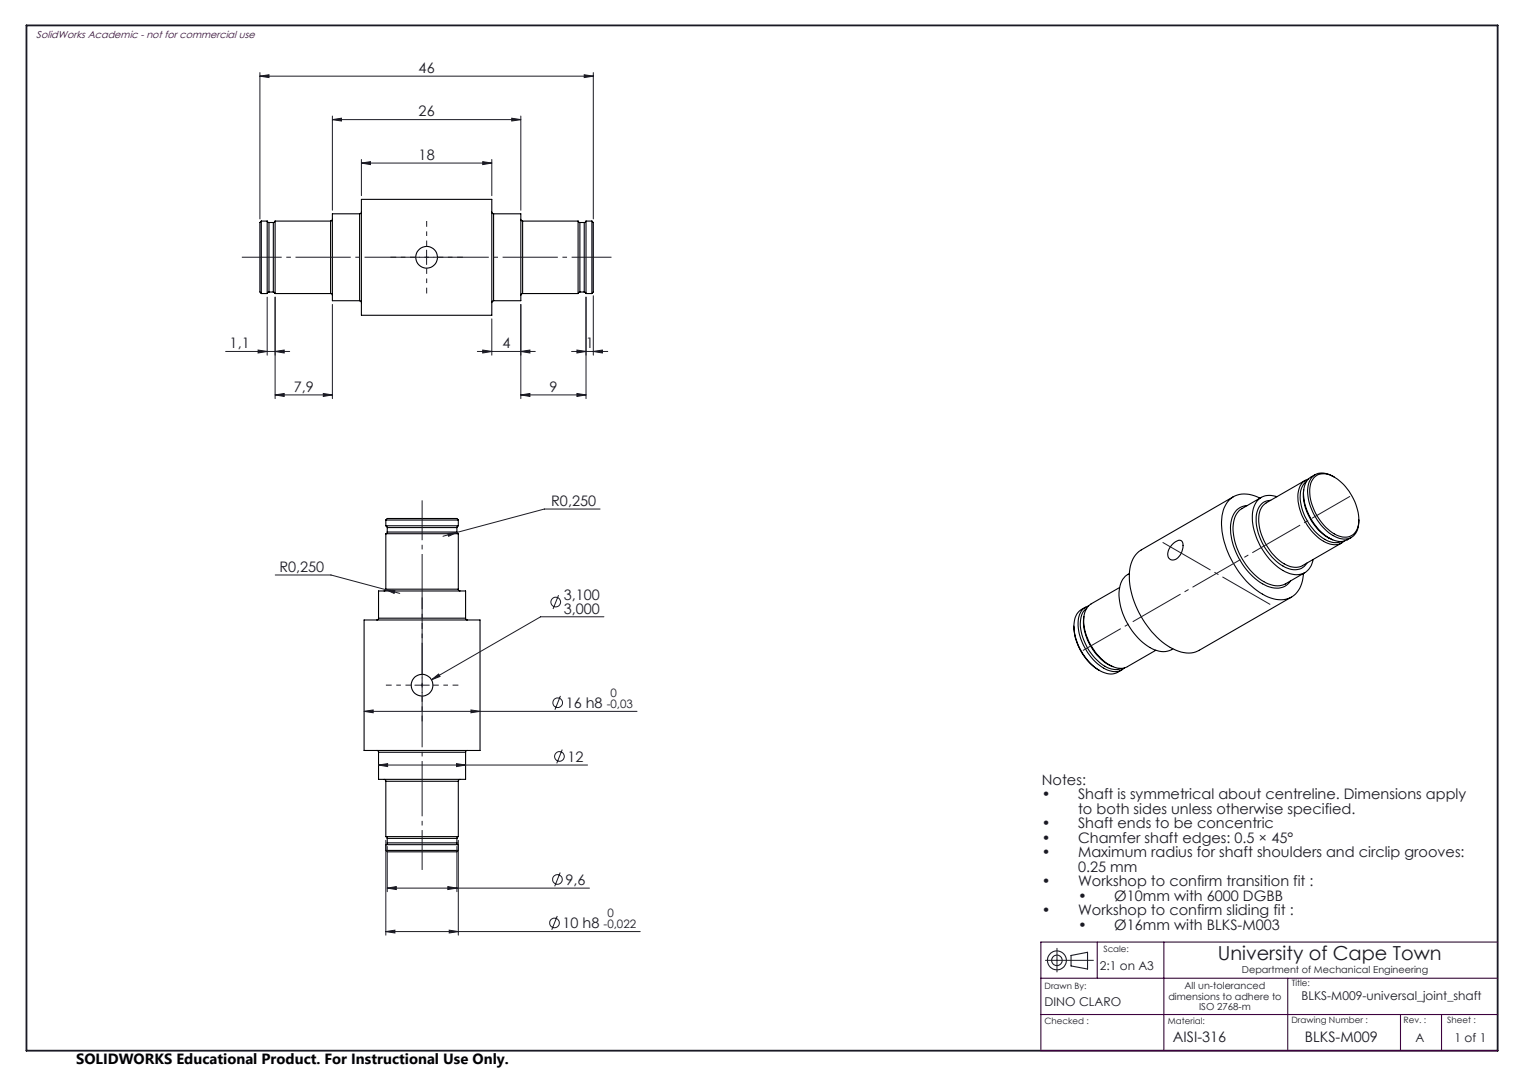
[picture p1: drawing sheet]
<svg xmlns="http://www.w3.org/2000/svg" width="420mm" height="297mm" viewBox="0 0 420 297" stroke-linecap="round" stroke-linejoin="round" font-family="sans-serif">
<g fill="none" stroke="#000" stroke-width=".3">
<path d="M99.2 59h-7.5v24h7.5M99.2 59v24M99.7 58.5l-.1 .4-.4 .1M99.7 55h36v32h-36zM135.7 58.5l.2 .4 .3 .1M136.2 59h7.5v24h-7.5M136.2 59v24M72.1 61v20M72.1 61a2.2 2.2 0 0 0-.4 2.1v17.5l.4 .4M72.1 61h1.6M73.7 61l.5 .4M73.7 61v20"/>
<path d="M74.2 61.4v19.2M74.2 61.4h1.2M75.4 61.4v19.2M75.9 61l-.5 .4M75.9 61v20M75.9 61h15.3M91.2 61v20M91.7 60.5l-.1 .4-.4 .1M143.7 60.5l.2 .4 .3 .1M144.2 61v20M144.2 61h15.3M159.5 61l.5 .4"/>
<path d="M159.5 61v20M160 61.4v19.2M160 61.4h1.2M161.2 61.4v19.2M161.7 61l-.5 .4M161.7 61v20M161.7 61h1.6M163.3 61v20M163.3 61l.4 .4v17.5a2.32 2.32 0 0 1-.4 2.1M72.1 81h1.6M74.2 80.6l-.5 .4M74.2 80.6h1.2"/>
<path d="M75.4 80.6l.5 .4M75.9 81h15.3M91.2 81l.4 .2 .1 .3M99.2 83l.5 .5M136.2 83l-.5 .5M144.2 81l-.3 .2-.2 .3M144.2 81h15.3M160 80.6l-.5 .4M160 80.6h1.2M161.2 80.6l.5 .4M161.7 81h1.6M340.4 137.1l-25.5 14.7a8 8 0 0 0-3.3 7.8 24.7 24.7 0 0 0 12.1 19.5 7.5 7.5 0 0 0 7.2 .4l25.5-14.7"/>
<path d="M344.1 139.6a4.8 4.8 0 0 0-4.4 4.6 18.8 18.8 0 0 0 7.4 16.1 7 7 0 0 0 7.8 1.3l1.2-1.3M347.7 137.5a6.9 6.9 0 0 0-8.9 .9 11.3 11.3 0 0 0-1.4 9.2 24.4 24.4 0 0 0 12.5 17.2 6.4 6.4 0 0 0 8.8-2.4l.7-2.1 .3-2M348.1 137.3l-5.3 3.1a6 6 0 0 0-2.5 5.8 18.5 18.5 0 0 0 9.7 15 5.2 5.2 0 0 0 4.8-.1l5.2-3M350.7 138.1a4.1 4.1 0 0 0-4 4 15.6 15.6 0 0 0 8.6 14.7 4 4 0 0 0 5.3-1.4M352.4 137.1a4.6 4.6 0 0 0-6.7 3.9 17.7 17.7 0 0 0 9.7 17.1 4.7 4.7 0 0 0 7-3.7M359.8 135.1a14.3 14.3 0 0 0 8 13.9M360.2 132.6l-10.8 6.2a5.5 5.5 0 0 0-2 5.8 15.4 15.4 0 0 0 8.2 11.6 4.4 4.4 0 0 0 3.8-.1l10.8-6.2M360.6 132.9a6 6 0 0 0-1.5 6.5 14.4 14.4 0 0 0 7.6 10l1.7 .4 1.8-.3M361.1 132.2a4.5 4.5 0 0 0-3 4.8 15.6 15.6 0 0 0 7.7 12.7 4.4 4.4 0 0 0 5.1-.4M362.5 131.9a4.4 4.4 0 0 1 6 0 14.5 14.5 0 0 1 6.4 13 3.9 3.9 0 0 1-6.1 2.8 14.2 14.2 0 0 1-7.2-13.8zM362.9 131a5.3 5.3 0 0 0-3.1 6.5 15.1 15.1 0 0 0 8.1 11.6 4.7 4.7 0 0 0 5-.8M368.2 131.7a4.4 4.4 0 0 0-6.7 .8 11.3 11.3 0 0 0 1.6 10.3 11 11 0 0 0 7.7 6 3.8 3.8 0 0 0 4.1-3.9l.1-1.5"/>
<path d="M106.5 145.1l.4 .5M106.5 145.1h20M106.5 143.5h20M106.5 143.5a2.06 2.06 0 0 1 2-.4h16.1a1.73 1.73 0 0 1 1.9 .4M106.5 147.3h20M106.5 143.5v1.6M106.5 147.3v15.3M106.9 146.9l-.4 .4M106.9 145.6h19.2M106.9 146.9h19.2M106.9 145.6v1.3M126.1 146.9l.4 .4"/>
<path d="M126.1 145.6v1.3M126.5 145.1l-.4 .5M126.5 143.5v1.6M126.5 147.3v15.3M311.6 158.3a5.9 5.9 0 0 0-2.8 6.1 18.5 18.5 0 0 0 9.8 14.9 5.2 5.2 0 0 0 5-.2M323.4 150.4a2.48 2.48 0 0 1 2.6-1.1 3.6 3.6 0 0 1-.7 4.3 1.68 1.68 0 0 1-2.3 .8 1.68 1.68 0 0 1-.6-2.4zM100.5 171.1h32v36h-32zM104.5 170.6l-.1 .3-.4 .2M104.5 170.6v-7.5h24v7.5M104.5 170.6h24M106.5 162.6l-.2 .5h-.3M106.5 162.6h20"/>
<path d="M126.5 162.6l.1 .4 .4 .1M128.5 170.6l.1 .3 .4 .2M296.3 172.8a14.8 14.8 0 0 0 7.1 12.3M299.1 170.2a14.1 14.1 0 0 0 8 13.8M299.5 167.6a5.3 5.3 0 0 0-3.1 6.1 14.9 14.9 0 0 0 8.5 12 4.6 4.6 0 0 0 4.7-.8M299.9 167.9a6.2 6.2 0 0 0-1.5 6.5 14.6 14.6 0 0 0 7.7 10.1l1.6 .3 1.8-.3M300.4 167.2a4.8 4.8 0 0 0-2.9 5.5 15.1 15.1 0 0 0 8.2 12.3 4.1 4.1 0 0 0 4.6-.6M309 162.2l-7.9 4.5a5.6 5.6 0 0 0-2 5.8 15.4 15.4 0 0 0 8.2 11.6 4.1 4.1 0 0 0 3.8-.1l7.8-4.5M104 207.1l.3 .2 .2 .3M104.5 207.6v7.5h24v-7.5M104.5 207.6h24M106 215.1l.3 .2 .2 .3"/>
<path d="M106.5 215.6h20M106.5 215.6v15.3M126.5 215.6v15.3M127 215.1l-.4 .2-.1 .3M129 207.1l-.3 .1-.2 .4M106.5 230.9l.4 .5M106.5 230.9h20M106.5 233.1h20M106.5 234.7h20M106.5 234.7a1.83 1.83 0 0 0 1.8 .4h16.1a2.2 2.2 0 0 0 2.1-.4M106.5 233.1v1.6M106.9 232.7l-.4 .4"/>
<path d="M106.9 231.4h19.2M106.9 232.7h19.2M106.9 231.4v1.3M126.1 232.7l.4 .4M126.1 231.4v1.3M126.5 230.9l-.4 .5M126.5 233.1v1.6"/>
<circle cx="117.7" cy="71" r="2.99"/>
<circle cx="116.5" cy="189.1" r="3"/>
</g>
<g fill="none" stroke="#191924" stroke-width=".28">
<path d="M71.7 21l2.5-.4v.8zM71.7 20v40.4M71.7 21h92M91.7 33l2.5-.4v.8zM91.7 32v26M91.7 33h52M141.2 32.6l2.5 .4-2.5 .4zM143.7 32v26M161.2 20.6l2.5 .4-2.5 .4zM163.7 20v40.4M99.7 45l2.5-.4v.8zM99.7 44v10"/>
<path d="M99.7 45h36M133.2 44.6l2.5 .4-2.5 .4zM135.7 44v10M115.7 71h4M117.7 69v4M62.3 97h17.6M71.2 96.6l2.5 .4-2.5 .4zM73.7 82v16M75.9 97l2.5-.4v.8zM75.9 82v28M91.7 84v26M131.7 97h16"/>
<path d="M133.2 96.6l2.5 .4-2.5 .4zM135.7 88v10M143.7 97l2.5-.4v.8zM143.7 84v26M157.7 97h10M159.2 96.6l2.5 .4-2.5 .4zM161.7 82v28M163.7 97l2.5-.4v.8zM163.7 81.6v16.4M75.9 109l2.5-.4v.8zM75.9 109h15.8M89.2 108.6l2.5 .4-2.5 .4z"/>
<path d="M143.7 109l2.5-.4v.8zM143.7 109h18M159.2 108.6l2.5 .4-2.5 .4zM76 158.7h15.3l19 5.1M123.6 147.2l2.5-.2-2.3 1zM126.1 147l-3.9 1M165.6 140.5h-15.4l-24.1 6.5M106.5 162.8l2.5 .2-.2 .8zM154.1 164.3l-1.5 3.8M166.7 170.2h-17.5l-30.1 17.4M100.5 196.4l2.5-.4v.7zM100.5 196.4h75.3"/>
<path d="M114.5 189.1h4M116.5 187.1v4M119.1 187.6l1.9-1.5 .4 .6zM130 196l2.5 .4-2.5 .3zM154.7 192.1l-1.6 3.8M104.5 211.2l2.5-.4v.8zM104.5 211.2h57.6M126 210.8l2.5 .4-2.5 .4zM155.2 206.9l-1.6 3.8M106.5 231.9v26.2M106.9 233.6v12.5M126.1 233.6v12.5"/>
<path d="M126.5 231.9v26.2M106.5 257.1l2.5-.4v.8zM106.5 257.1h70.2M106.9 245.1l2.5-.4v.8zM106.9 245.1h55.8M123.6 244.7l2.5 .4-2.5 .4zM124 256.7l2.5 .4-2.5 .4zM153.8 252.8l-1.5 3.8M154.6 240.8l-1.5 3.8M288.5 265.1h13.2M291.7 261.8v6.5"/>
<circle cx="153.4" cy="166.2" r="1.34"/>
<circle cx="153.9" cy="194" r="1.32"/>
<circle cx="154.4" cy="208.8" r="1.34"/>
<circle cx="153" cy="254.8" r="1.32"/>
<circle cx="153.8" cy="242.8" r="1.32"/>
</g>
<g fill="none" stroke="#191924" stroke-width=".3">
<path d="M295.6 263.7l4.5-.8v4.6l-4.5-.9z"/>
<circle cx="291.6" cy="265.1" r="2.61"/>
<circle cx="291.7" cy="265.1" r="1.45"/>
</g>
<path d="M168.7 71h-102M116.5 138.1v102" fill="none" stroke="#191924" stroke-width=".28" stroke-dasharray="15.2 1.3 1.3 1.3" stroke-dashoffset="4.2" stroke-linecap="butt"/>
<path d="M116.5 186.1v-21.2" fill="none" stroke="#191924" stroke-width=".28" stroke-dasharray="15.2 1.3 1.3 1.3" stroke-dashoffset="6.5" stroke-linecap="butt"/>
<path d="M114.7 71h-7M117.7 68v-7M117.7 74v7M120.7 71h7M113.5 189.1h-7M116.5 192.1v7M119.5 189.1h7" fill="none" stroke="#191924" stroke-width=".28" stroke-dasharray="15.2 1.3 1.3 1.3" stroke-dashoffset="13.6" stroke-linecap="butt"/>
<path d="M372.5 137l-73.7 42.6" fill="none" stroke="#191924" stroke-width=".28" stroke-dasharray="15.2 1.3 1.3 1.3" stroke-dashoffset="3.2" stroke-linecap="butt"/>
<path d="M351.3 167.3l-31.3-18.1" fill="none" stroke="#191924" stroke-width=".28" stroke-dasharray="15.2 1.3 1.3 1.3" stroke-dashoffset="-.9" stroke-linecap="butt"/>
<path d="M7.3 7h406v283h-406z" fill="none" stroke="#191924" stroke-width=".5"/>
<path d="M287.2 270h126.1M302.8 260v10M321.2 260v30M355.4 270v20M413.3 260h-126.1v30h126.1M287.2 280h126.1M386.5 280v10M397.8 280v10" fill="none" stroke="#400040" stroke-width=".3"/>
<g fill="#191924">
<path d="M133.2 44.6l2.5 .4-2.5 .4zM99.7 45l2.5-.4v.8zM143.7 97l2.5-.4v.8zM133.2 96.6l2.5 .4-2.5 .4zM163.7 97l2.5-.4v.8zM159.2 96.6l2.5 .4-2.5 .4z"/>
<path d="M71.7 21l2.5-.4v.8zM161.2 20.6l2.5 .4-2.5 .4zM71.2 96.6l2.5 .4-2.5 .4zM75.9 97l2.5-.4v.8zM119.1 187.6l2.3-.9-.4-.6zM123.6 147.2l.2 .8 2.3-1zM106.5 162.8l2.3 1 .2-.8z"/>
<path d="M106.9 245.1l2.5-.4v.8zM123.6 244.7l2.5 .4-2.5 .4z"/>
<path d="M106.5 257.1l2.5-.4v.8zM124 256.7l2.5 .4-2.5 .4z"/>
<path d="M104.5 211.2l2.5-.4v.8zM126 210.8l2.5 .4-2.5 .4z"/>
<path d="M100.5 196.4l2.5-.4v.7zM130 196l2.5 .4-2.5 .3z"/>
<path d="M91.7 33l2.5-.4v.8zM141.2 32.6l2.5 .4-2.5 .4zM143.7 109l2.5-.4v.8zM159.2 108.6l2.5 .4-2.5 .4zM75.9 109l2.5-.4v.8zM89.2 108.6l2.5 .4-2.5 .4z"/>
</g>
<text font-size="5.3" fill="#191924" x="336" y="265.1">University of Cape Town</text>
<text font-size="4.1" x="21" y="293.7">SOLIDWORKS Educational Product. For Instructional Use Only.</text>
<g font-size="4" fill="#191924">
<text x="115.5" y="20.1">46</text>
<text x="115.5" y="32.1">26</text>
<text x="115.5" y="44.1">18</text>
<text x="63.4" y="96.1">1,1</text>
<text x="138.6" y="96.1">4</text>
<text x="161.6" y="96.1">1</text>
<text x="81.1" y="108.1">7,9</text>
<text x="151.6" y="108.1">9</text>
<text x="152.1" y="139.6">R0,250</text>
<text x="77.1" y="157.8">R0,250</text>
<text x="155.6" y="165.5">3,100</text>
<text x="155.6" y="169.4">3,000</text>
<text x="156.1" y="195.4">16 h8</text>
<text x="156.6" y="210.2">12</text>
<text x="287.5" y="216.6">Notes:</text>
<text x="287.5" y="220.6">•</text>
<text x="297.5" y="220.6">Shaft is symmetrical about centreline. Dimensions apply</text>
<text x="297.5" y="224.6">to both sides unless otherwise specified.</text>
<text x="287.5" y="228.6">•</text>
<text x="287.5" y="232.6">•</text>
<text x="297.5" y="228.6">Shaft ends to be concentric</text>
<text x="297.5" y="232.6">Chamfer shaft edges: 0.5 × 45°</text>
<text x="287.5" y="236.6">•</text>
<text x="297.5" y="236.6">Maximum radius for shaft shoulders and circlip grooves:</text>
<text x="156" y="244.2">9,6</text>
<text x="287.5" y="244.6">•</text>
<text x="297.5" y="240.6">0.25 mm</text>
<text x="297.5" y="244.6">Workshop to confirm transition fit :</text>
<text x="297.5" y="248.6">•</text>
<text x="307.5" y="248.6">Ø10mm with 6000 DGBB</text>
<text x="155.2" y="256.2">10 h8</text>
<text x="287.5" y="252.6">•</text>
<text x="297.5" y="252.6">Workshop to confirm sliding fit :</text>
<text x="297.5" y="256.6">•</text>
<text x="307.5" y="256.6">Ø16mm with BLKS-M003</text>
<text x="323.7" y="287.5">AISI-316</text>
<text x="360.1" y="287.5">BLKS-M009</text>
</g>
<g font-size="3.3" fill="#191924">
<text x="303.5" y="267.8">2:1 on A3</text>
<text x="359.2" y="275.9">BLKS-M009-universal_joint_shaft</text>
<text x="288.2" y="277.6">DINO CLARO</text>
<text x="390.6" y="287.6">A</text>
<text x="401.4" y="287.6">1 of 1</text>
</g>
<g font-size="3.2" fill="#191924">
<text x="167.4" y="195.5">-0,03</text>
<text x="168.5" y="192.4">0</text>
<text x="166.5" y="256.2">-0,022</text>
<text x="167.6" y="253.1">0</text>
</g>
<text font-size="2.8" fill="#400040" x="10" y="10.5">SolidWorks Academic - not for commercial use</text>
<g font-size="2.7" fill="#191924">
<text x="342.7" y="268.7">Department of Mechanical Engineering</text>
<text x="322.4" y="275.9">dimensions to adhere to</text>
<text x="326.9" y="272.9">All un-toleranced</text>
<text x="330.9" y="278.9">ISO 2768-m</text>
</g>
<g font-size="2.4" fill="#191924">
<text x="304.5" y="262.8">Scale:</text>
<text x="288.2" y="272.9">Drawn By:</text>
<text x="356.5" y="272.3">Title:</text>
<text x="288.2" y="282.6">Checked :</text>
<text x="322.3" y="282.6">Material:</text>
<text x="356.4" y="282.3">Drawing Number :</text>
<text x="387.3" y="282.4">Rev. :</text>
<text x="399.3" y="282.3">Sheet :</text>
</g>
</svg>
